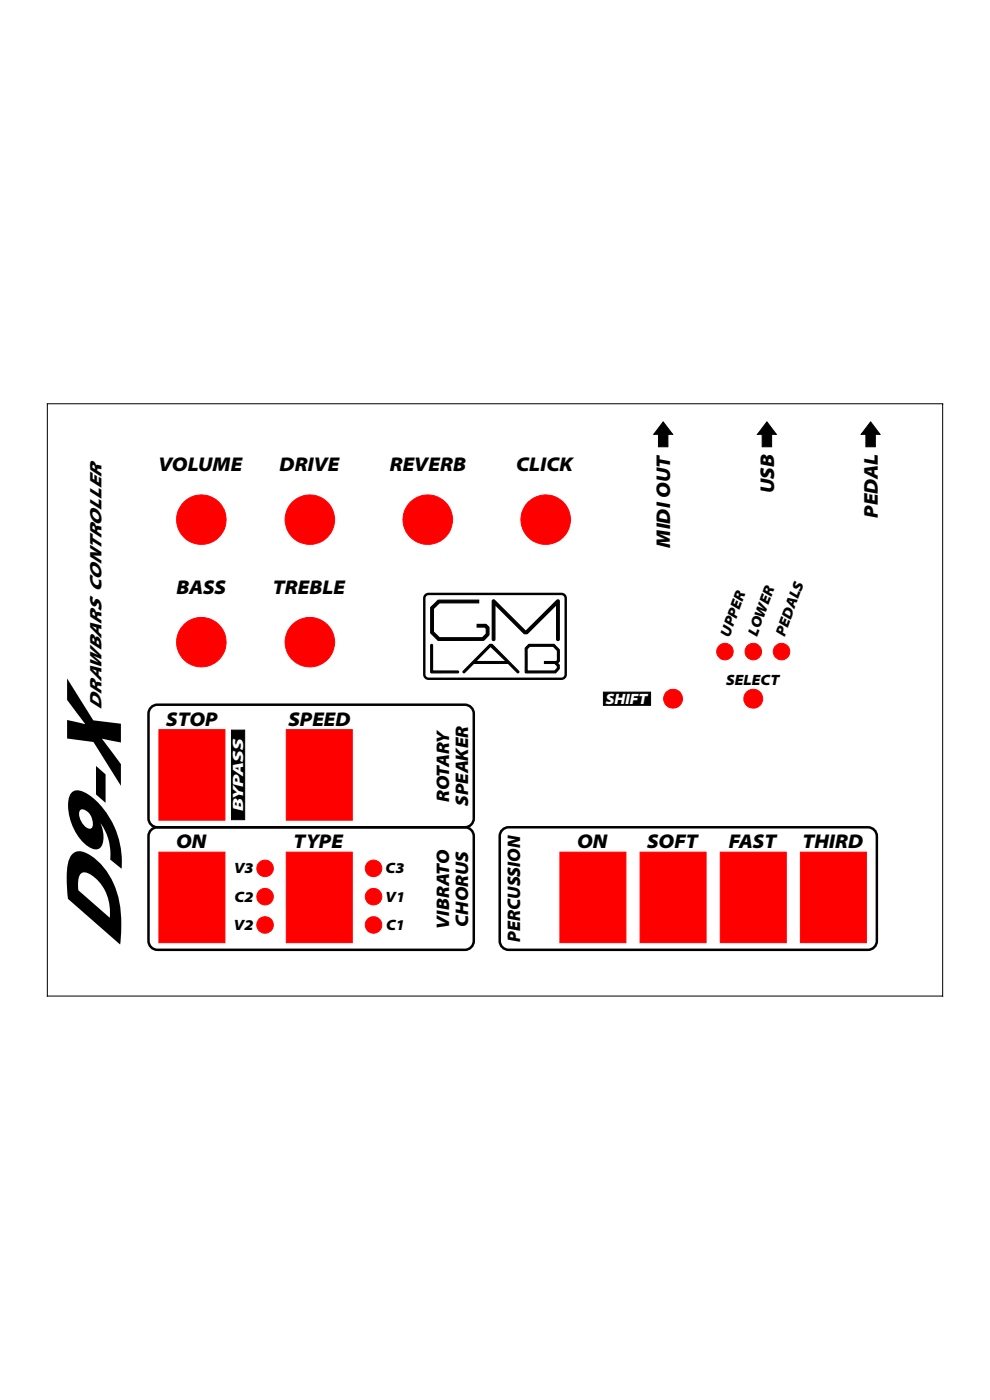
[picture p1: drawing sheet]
<svg xmlns="http://www.w3.org/2000/svg" width="210mm" height="297mm" viewBox="0 0 210 297" stroke-linecap="round" stroke-linejoin="round" font-family="sans-serif">
<g fill="#f00" stroke="#f00" stroke-width=".21">
<circle cx="65.7" cy="136.2" r="5.3"/>
<circle cx="115.8" cy="110.2" r="5.3"/>
<circle cx="42.7" cy="110.2" r="5.3"/>
<circle cx="90.8" cy="110.2" r="5.3"/>
<circle cx="65.7" cy="110.2" r="5.3"/>
<circle cx="42.7" cy="136.2" r="5.3"/>
<circle cx="142.8" cy="148.2" r="2"/>
<circle cx="153.8" cy="138.2" r="1.75"/>
<circle cx="159.8" cy="138.2" r="1.74"/>
<circle cx="56.2" cy="184.2" r="1.75"/>
<circle cx="79.2" cy="196.2" r="1.75"/>
<circle cx="56.2" cy="196.2" r="1.74"/>
<circle cx="79.2" cy="190.2" r="1.75"/>
<circle cx="79.2" cy="184.2" r="1.76"/>
<circle cx="56.2" cy="190.2" r="1.74"/>
<circle cx="159.8" cy="148.2" r="2.01"/>
<circle cx="165.8" cy="138.2" r="1.74"/>
</g>
<path d="M10 85.7v125.6h190v-125.6M200 85.7h-190" fill="none" stroke="#000" stroke-width=".21"/>
<path d="M140.7 89.5l2 2.6h-1v2.7h-2v-2.7h-1zM162.7 89.5l2 2.6h-1v2.7h-2v-2.7h-1zM184.7 89.5l2 2.6h-1v2.7h-2v-2.7h-1z" fill="#000" stroke="#000" stroke-width=".21"/>
<g fill="#f00" stroke="#f00" stroke-width=".21">
<path d="M33.7 154.8h14v19.2h-14z" fill-rule="evenodd"/>
<path d="M60.7 154.8h14v19.2h-14z" fill-rule="evenodd"/>
<path d="M33.7 180.8h14v19.2h-14z" fill-rule="evenodd"/>
<path d="M60.7 180.8h14v19.2h-14z" fill-rule="evenodd"/>
<path d="M118.8 180.8h14v19.2h-14z" fill-rule="evenodd"/>
<path d="M135.8 180.8h14v19.2h-14z" fill-rule="evenodd"/>
<path d="M152.8 180.8h14v19.2h-14z" fill-rule="evenodd"/>
<path d="M169.8 180.8h14v19.2h-14z" fill-rule="evenodd"/>
</g>
<g fill="#000" stroke="#000" stroke-width=".21">
<path d="M128 146.8h10v2.8h-10z" fill-rule="evenodd"/>
<path d="M49.1 154.9h2.8v19h-2.8z" fill-rule="evenodd"/>
</g>
<path d="M32.1 150.1l.8-.5 .5-.1h65.2a1.9 1.9 0 0 1 1.9 1.9v22.2a1.9 1.9 0 0 1-1.9 1.9h-65.2a1.9 1.9 0 0 1-1.9-1.9v-22.2l.1-.5zM32.1 176.1l.8-.5 .5-.1h65.2a1.9 1.9 0 0 1 1.9 1.9v22.2a1.9 1.9 0 0 1-1.9 1.9h-65.2a1.9 1.9 0 0 1-1.9-1.9v-22.2l.1-.5zM106.6 176.1l.8-.5 .5-.1h76.2a1.9 1.9 0 0 1 1.9 1.9v22.2a1.9 1.9 0 0 1-1.9 1.9h-76.2a1.9 1.9 0 0 1-1.9-1.9v-22.2l.1-.5z" fill="none" stroke="#000" stroke-width=".53"/>
<g fill="#000" stroke="#000" stroke-width=".26">
<path d="M91.4 128.8l1.6-1.5h8.5v.6h-8.3l-1.3 1.2v4.9l1.3 1.3h9.1l.9-.8v-1.2l-.4-.3h-1.6v-.5h1.9l.6 .6v.8a1.92 1.92 0 0 1-1.2 1.9h-9.6l-1.5-1.6zM104.5 127.3h.4l6.7 6.6 6.5-6.6h.4v8.5h-.3l-.1-.2v-7.4l-6.2 6.2h-.3h-.5l-6.1-6.2v7.4l-.1 .2h-.4z"/>
<path d="M91.5 136.7l.3 .2v5.5h5.3l.2 .2-5.9 .1zM103.8 136.8l.6-.1 5.6 5.7-.1 .3h-.2l-1.9-2h-7.3l-2 2h-.2v-.3zM104.1 137.1l-3.2 3.2h6.5zM112.2 136.7h5.3l1.1 1.2v2.3l-.4 .5h-2.7v-.4h2.5l.2-.2v-2.1l-.8-.9h-5.1l-.5 .6v4.7h5.9l.5-.6a1.13 1.13 0 0 0-.5-1.1v-.1l.4-.1 .5 .7a1.47 1.47 0 0 1-.7 1.5h-6.4l-.1-5.1z"/>
</g>
<path d="M90.3 126.3l.6-.3h28.2a.9 .9 0 0 1 .9 .9v16.2a.9 .9 0 0 1-.9 .9h-28.2a.9 .9 0 0 1-.9-.9v-16.2z" fill="none" stroke="#000" stroke-width=".51"/>
<text font-size="20.1" x="25.6" y="200.8" transform="rotate(-90 25.6 200.8)">D9-X</text>
<g font-size="4.2">
<text x="33.6" y="99.9">VOLUME</text>
<text x="59.3" y="99.9">DRIVE</text>
<text x="82.7" y="99.9">REVERB</text>
<text x="109.5" y="99.9">CLICK</text>
<text x="164.2" y="104.7" transform="rotate(-90 164.2 104.7)">USB</text>
<text x="186.2" y="109.8" transform="rotate(-90 186.2 109.8)">PEDAL</text>
<text x="142.2" y="116.2" transform="rotate(-90 142.2 116.2)">MIDI OUT</text>
<text x="37.4" y="125.9">BASS</text>
<text x="57.9" y="125.9">TREBLE</text>
<text x="35.3" y="153.9">STOP</text>
<text x="61.2" y="153.9">SPEED</text>
<text x="37.3" y="179.9">ON</text>
<text x="122.4" y="179.9">ON</text>
<text x="137.3" y="179.9">SOFT</text>
<text x="154.6" y="179.9">FAST</text>
<text x="170.2" y="180">THIRD</text>
<text x="62.3" y="180">TYPE</text>
</g>
<g font-size="3.9">
<text x="95.3" y="170.2" transform="rotate(-90 95.3 170.2)">ROTARY</text>
<text x="99.3" y="171" transform="rotate(-90 99.3 171)">SPEAKER</text>
<text x="95.3" y="197" transform="rotate(-90 95.3 197)">VIBRATO</text>
<text x="99.3" y="196.6" transform="rotate(-90 99.3 196.6)">CHORUS</text>
<text x="110.3" y="199.9" transform="rotate(-90 110.3 199.9)">PERCUSSION</text>
</g>
<text font-size="3.8" x="21.5" y="150.4" transform="rotate(-90 21.5 150.4)">DRAWBARS CONTROLLER</text>
<g font-size="3.2">
<text x="154.7" y="135.3" transform="rotate(-70 154.7 135.3)">UPPER</text>
<text x="160.6" y="135" transform="rotate(-70 160.6 135)">LOWER</text>
<text x="166.4" y="135" transform="rotate(-70 166.4 135)">PEDALS</text>
<text x="154.1" y="145.3">SELECT</text>
<text x="49.6" y="185.3">V3</text>
<text x="81.8" y="185.3">C3</text>
<text x="49.8" y="191.3">C2</text>
<text x="81.8" y="191.3">V1</text>
<text x="49.6" y="197.3">V2</text>
<text x="81.9" y="197.3">C1</text>
</g>
<g font-size="3.2" fill="#fff">
<text x="128.5" y="149.3">SHIFT</text>
<text x="51.6" y="172.1" transform="rotate(-90 51.6 172.1)">BYPASS</text>
</g>
</svg>
